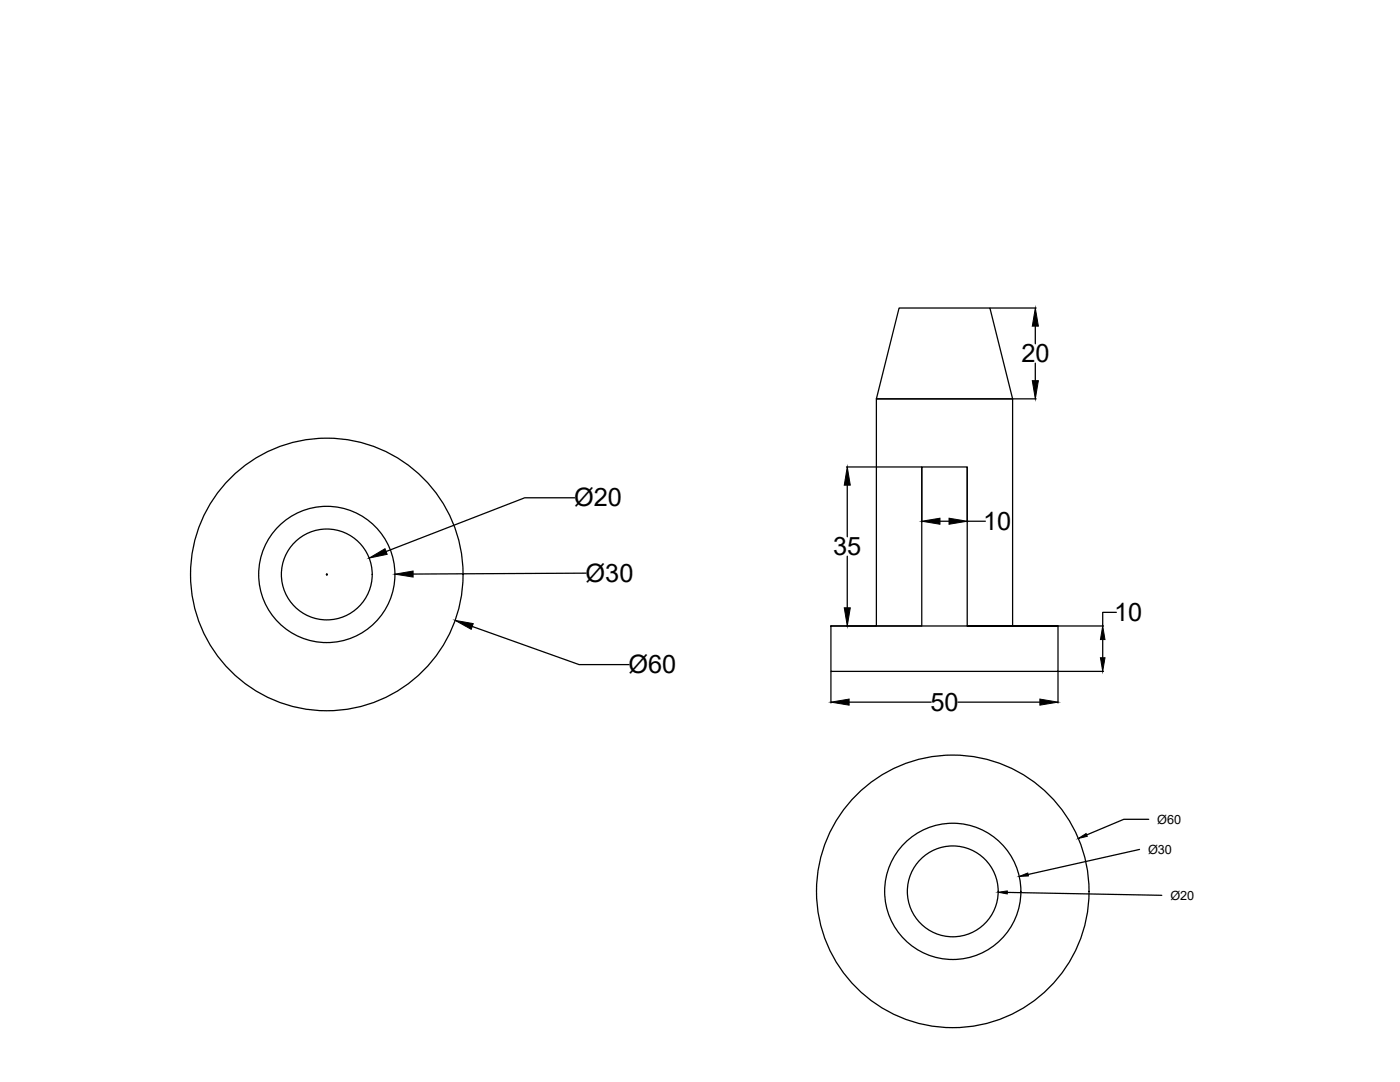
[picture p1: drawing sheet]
<svg xmlns="http://www.w3.org/2000/svg" width="279mm" height="216mm" viewBox="0 0 279 216" stroke-linecap="round" stroke-linejoin="round" font-family="sans-serif">
<!-- layer: 0 -->
<g fill="none" stroke="#000" stroke-width=".25">
<path d="M179.4 61.5h18.2l4.5 18.1h-27.2zM197.6 61.5h9.2M202.1 79.6h4.7M206.6 65.1v3.5M206.6 72.5v3.5M114.7 99.3h-10l-27.6 10.7M168.9 93.2h15M169.1 96.8v10.3M184 93.2v11M193 93.2v11M65.1 114.6h.2M65.2 114.6v.1"/>
<path d="M117 114.4l-34.6 .1M169.1 111v10.3M187.6 104h1.8M193 104h3.6M94.2 125l21.4 7.6h9.9M165.8 124.9h45.3v9.1h-45.3zM165.8 124.9h9.1v-45.3h27.2v45.3h9h-18.1h9.1M165.8 134v6.3M168.9 124.9h15M184 124.9v-31.7h9v31.7M211.1 134v6.3M211.2 124.9h9"/>
<path d="M211.2 134h9M220.1 127.6v3.6M222.8 122.2h-2.7v2.7M169.5 140.1h16.3M191.2 140.1h16.3M201 178.1l30.9 .6M227.4 169.5l-22.2 5M229.3 163.5h-5l-7.4 3.1"/>
<circle cx="65.2" cy="114.6" r="27.2"/>
<circle cx="65.2" cy="114.6" r="13.6"/>
<circle cx="65.2" cy="114.6" r="9.1"/>
<circle cx="190.1" cy="177.9" r="27.2"/>
<circle cx="190.1" cy="177.9" r="13.6"/>
<circle cx="190.1" cy="177.9" r="9.1"/>
</g>
<g fill="#000" stroke="#000" stroke-width=".2">
<path d="M206.6 61.5l.6 3.6h-1.2zM206 76h1.2l-.6 3.6zM169.1 93.2l.6 3.6h-1.2zM73.7 111.4l3.1-1.9 .5 1.1zM78.8 114.6l3.6-.7v1.3zM184 104l3.6-.6v1.2zM189.4 103.4l3.6 .6-3.6 .6zM90.8 123.8l3.6 .6-.4 1.2zM168.5 121.3h1.2l-.6 3.6zM165.8 140.1l3.7-.6v1.2zM207.5 139.5l3.6 .6-3.6 .6zM219.6 131.2h.9l-.4 2.8z"/>
<path d="M220.1 124.9l.4 2.7h-.9zM199.2 178l1.8-.2v.6zM203.4 174.9l1.7-.7 .1 .6zM215.2 167.3l1.6-1 .2 .6z"/>
</g>
<g font-size="5.1">
<text x="203.9" y="72.3">20</text>
<text x="114.6" y="101.1">Ø20</text>
<text x="196.2" y="105.8">10</text>
<text x="166.3" y="110.8">35</text>
<text x="116.9" y="116.1">Ø30</text>
<text x="222.3" y="124">10</text>
<text x="125.4" y="134.4">Ø60</text>
<text x="185.7" y="141.9">50</text>
</g>
<g font-size="2.5">
<text x="231" y="164.4">Ø60</text>
<text x="229.1" y="170.4">Ø30</text>
<text x="233.6" y="179.5">Ø20</text>
</g>
</svg>
